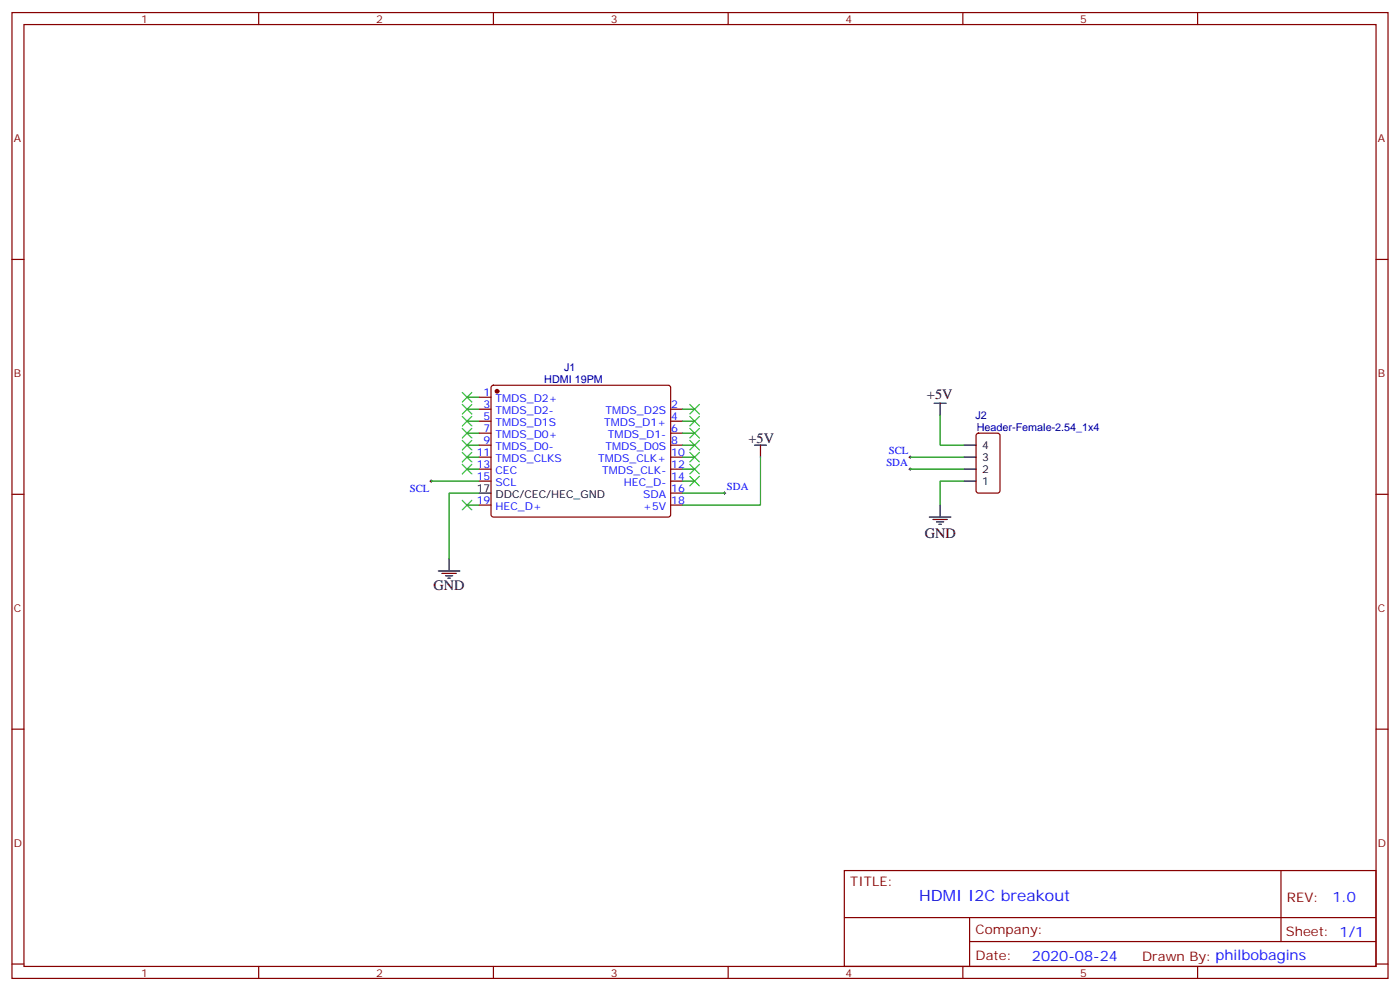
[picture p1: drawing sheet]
<svg xmlns="http://www.w3.org/2000/svg" width="412mm" height="292mm" viewBox="0 0 412 292" stroke-linecap="round" stroke-linejoin="round" font-family="sans-serif">
<g fill="none" stroke="#870000" stroke-width=".35">
<path d="M3.5 3.7h405.4v284.3h-405.4zM7.1 7.2h398.2v277.3h-398.2zM76.2 3.7v3.5M145.3 3.7v3.5M214.5 3.7v3.5M283.6 3.7v3.5M352.8 3.7v3.5M3.5 76.4h3.6M405.3 76.4h3.6M141.1 116.9h3.5M144.9 113.6l.4-.2h51.5l.5 .2 .3 .5-.1 37.7-.7 .4h-51.7l-.5-.7v-37.4zM141.1 120.5h3.5"/>
<path d="M141.1 124h3.5M141.1 127.5h3.5M141.1 131.1h3.5M141.1 134.6h3.5M141.1 138.1h3.5M197.6 120.5h3.5M197.6 124h3.5M197.6 127.5h3.5M197.6 131.1h3.5M197.6 134.6h3.5M197.6 138.1h3.5M287.7 127.7l.5-.2h5.7l.6 .5 .1 16.5-.5 .6-5.9 .1-.6-.5-.1-16.5z"/>
<path d="M3.5 145.5h3.6M141.1 141.6h3.5M141.1 148.7h3.5M197.6 141.6h3.5M197.6 145.2h3.5M197.6 148.7h3.5M405.3 145.5h3.6M3.5 214.7h3.6M405.3 214.7h3.6M248.7 256.3h156.6v28.2h-156.6zM377.3 256.3v20.9M248.7 270.1h156.5"/>
<path d="M285.6 277.2h119.6M285.6 270.1v14.2M3.5 283.8h3.6M76.2 284.5v3.5M145.3 284.5v3.5M214.5 284.5v3.5M283.6 284.5v3.5M352.8 284.5v3.5M405.3 283.8h3.6"/>
</g>
<circle cx="146.4" cy="115.2" r=".53" fill="#870000" stroke="#870000" stroke-width=".35"/>
<g fill="none" stroke="#000" stroke-width=".35">
<path d="M275.2 118.7h3.5M276.9 118.7v3.5M222.2 131.1h3.6M224 131.1v3.5M284 131.1h3.5M284 138.1h3.5M284 134.6h3.5M141.1 145.2h3.5M273.8 152.2h6.3M274.8 152.9h4.2M275.9 153.6h2.1M276.6 154.3h.7"/>
<path d="M276.9 148.7v3.5M284 141.6h3.5M129.1 168.1h6.4M130.2 168.8h4.2M131.2 169.5h2.1M131.9 170.2h.7M132.3 164.6v3.5"/>
</g>
<g fill="none" stroke="#008700" stroke-width=".35">
<path d="M137.6 116.9h3.5M137.6 138.1h3.5M137.6 134.6h3.5M137.6 120.5h3.5M137.6 124h3.5M137.6 127.5h3.5M137.6 131.1h3.5M201.1 138.1h3.5M201.1 134.6h3.5M201.1 120.5h3.5M201.1 124h3.5M201.1 127.5h3.5"/>
<path d="M201.1 131.1h3.5M224 134.6v14.1h-22.9M268.1 138.1h15.9M268.1 134.6h15.9M276.9 122.2v8.9h7.1M127 141.6h14.1M137.6 148.7h3.5M141.1 145.2h-8.8v19.4M201.1 145.2h12.3M201.1 141.6h3.5M284 141.6h-7.1v7.1"/>
</g>
<path d="M267.8 134.6h.7M267.8 138.1h.7M268.1 134.2v.7M268.1 137.8v.7M126.6 141.6h.8M127 141.3v.7M213.1 145.2h.7M213.4 144.8v.7" fill="none" stroke="#000" stroke-width=".29"/>
<g fill="none" stroke="#3c3" stroke-width=".35">
<path d="M136.2 115.5l2.8 2.9M136.2 119.1l2.8 2.8M139 115.5l-2.8 2.9M139 119.1l-2.8 2.8M203.2 119.1l2.8 2.8M206 119.1l-2.8 2.8M136.2 122.6l2.8 2.8M136.2 126.1l2.8 2.8M136.2 129.6l2.8 2.9M136.2 133.2l2.8 2.8M136.2 136.7l2.8 2.8M139 122.6l-2.8 2.8"/>
<path d="M139 126.1l-2.8 2.8M139 129.6l-2.8 2.9M139 133.2l-2.8 2.8M139 136.7l-2.8 2.8M203.2 122.6l2.8 2.8M203.2 126.1l2.8 2.8M203.2 129.6l2.8 2.9M203.2 133.2l2.8 2.8M203.2 136.7l2.8 2.8M206 122.6l-2.8 2.8M206 126.1l-2.8 2.8M206 129.6l-2.8 2.9"/>
<path d="M206 133.2l-2.8 2.8M206 136.7l-2.8 2.8M136.2 147.3l2.8 2.8M139 147.3l-2.8 2.8M203.2 140.2l2.8 2.9M206 140.2l-2.8 2.9"/>
</g>
<text font-size="4.6" fill="#00f" x="270.8" y="265.3">HDMI I2C breakout</text>
<g font-size="4.2">
<text x="273.1" y="117.5">+5V</text>
<text x="220.5" y="130.4">+5V</text>
<text x="272.4" y="158.4">GND</text>
<text x="127.7" y="173.7">GND</text>
</g>
<g font-size="4.2" fill="#00f">
<text x="392.5" y="265.6">1.0</text>
<text x="304" y="282.9">2020-08-24</text>
</g>
<g font-size="3.9" fill="#800">
<text x="250.5" y="260.9">TITLE:</text>
<text x="379.1" y="265.6">REV:</text>
<text x="287.4" y="275.1">Company:</text>
<text x="378.7" y="275.7">Sheet: 1/1</text>
<text x="287.4" y="282.8">Date:</text>
<text x="336.4" y="282.8">Drawn By: philbobagins</text>
</g>
<g font-size="3.2" fill="#800">
<text x="41.6" y="6.7">1</text>
<text x="110.8" y="6.7">2</text>
<text x="179.9" y="6.7">3</text>
<text x="249.1" y="6.7">4</text>
<text x="318.2" y="6.7">5</text>
<text x="4.1" y="41.8">A</text>
<text x="405.9" y="41.8">A</text>
<text x="4.1" y="110.9">B</text>
<text x="405.9" y="110.9">B</text>
<text x="4.1" y="180.1">C</text>
<text x="405.9" y="180.1">C</text>
<text x="4.1" y="249.2">D</text>
<text x="405.9" y="249.2">D</text>
<text x="41.6" y="287.5">1</text>
<text x="110.8" y="287.5">2</text>
<text x="179.9" y="287.5">3</text>
<text x="249.1" y="287.5">4</text>
<text x="318.2" y="287.5">5</text>
</g>
<g font-size="3.2" fill="#000080">
<text x="160.3" y="112.7">HDMI 19PM</text>
<text x="166.2" y="109.2">J1</text>
<text x="287.3" y="123.3">J2</text>
<text x="287.7" y="126.8">Header-Female-2.54_1x4</text>
</g>
<g font-size="3.2" fill="#00f">
<text x="142.4" y="116.6">1</text>
<text x="145.9" y="118.4">TMDS_D2+</text>
<text x="142.4" y="120.1">3</text>
<text x="142.4" y="123.6">5</text>
<text x="145.9" y="121.9">TMDS_D2-</text>
<text x="145.9" y="125.4">TMDS_D1S</text>
<text x="177.9" y="125.4">TMDS_D1+</text>
<text x="178.4" y="121.9">TMDS_D2S</text>
<text x="197.7" y="120.1">2</text>
<text x="197.7" y="123.6">4</text>
<text x="142.4" y="127.2">7</text>
<text x="142.4" y="130.7">9</text>
<text x="145.9" y="128.9">TMDS_D0+</text>
<text x="179.1" y="128.9">TMDS_D1-</text>
<text x="197.7" y="127.2">6</text>
<text x="197.7" y="130.7">8</text>
<text x="140.4" y="134.2">11</text>
<text x="140.4" y="137.8">13</text>
<text x="145.9" y="132.5">TMDS_D0-</text>
<text x="145.9" y="136">TMDS_CLKS</text>
<text x="176.2" y="136">TMDS_CLK+</text>
<text x="178.4" y="132.5">TMDS_D0S</text>
<text x="197.7" y="134.2">10</text>
<text x="197.7" y="137.8">12</text>
<text x="261.1" y="137.2">SDA</text>
<text x="261.8" y="133.7">SCL</text>
<text x="140.4" y="141.3">15</text>
<text x="145.9" y="139.5">CEC</text>
<text x="145.9" y="143.1">SCL</text>
<text x="177.4" y="139.5">TMDS_CLK-</text>
<text x="183.7" y="143.1">HEC_D-</text>
<text x="197.7" y="141.3">14</text>
<text x="120.7" y="144.8">SCL</text>
<text x="140.4" y="148.3">19</text>
<text x="189.5" y="146.6">SDA</text>
<text x="197.7" y="144.8">16</text>
<text x="197.7" y="148.3">18</text>
<text x="214.1" y="144.3">SDA</text>
<text x="145.9" y="150.1">HEC_D+</text>
<text x="189.5" y="150.1">+5V</text>
</g>
<g font-size="3.2">
<text x="289.3" y="135.6">3</text>
<text x="289.3" y="132.1">4</text>
<text x="289.3" y="142.7">1</text>
<text x="289.3" y="139.2">2</text>
<text x="140.4" y="144.8">17</text>
<text x="145.9" y="146.6">DDC/CEC/HEC_GND</text>
</g>
</svg>
